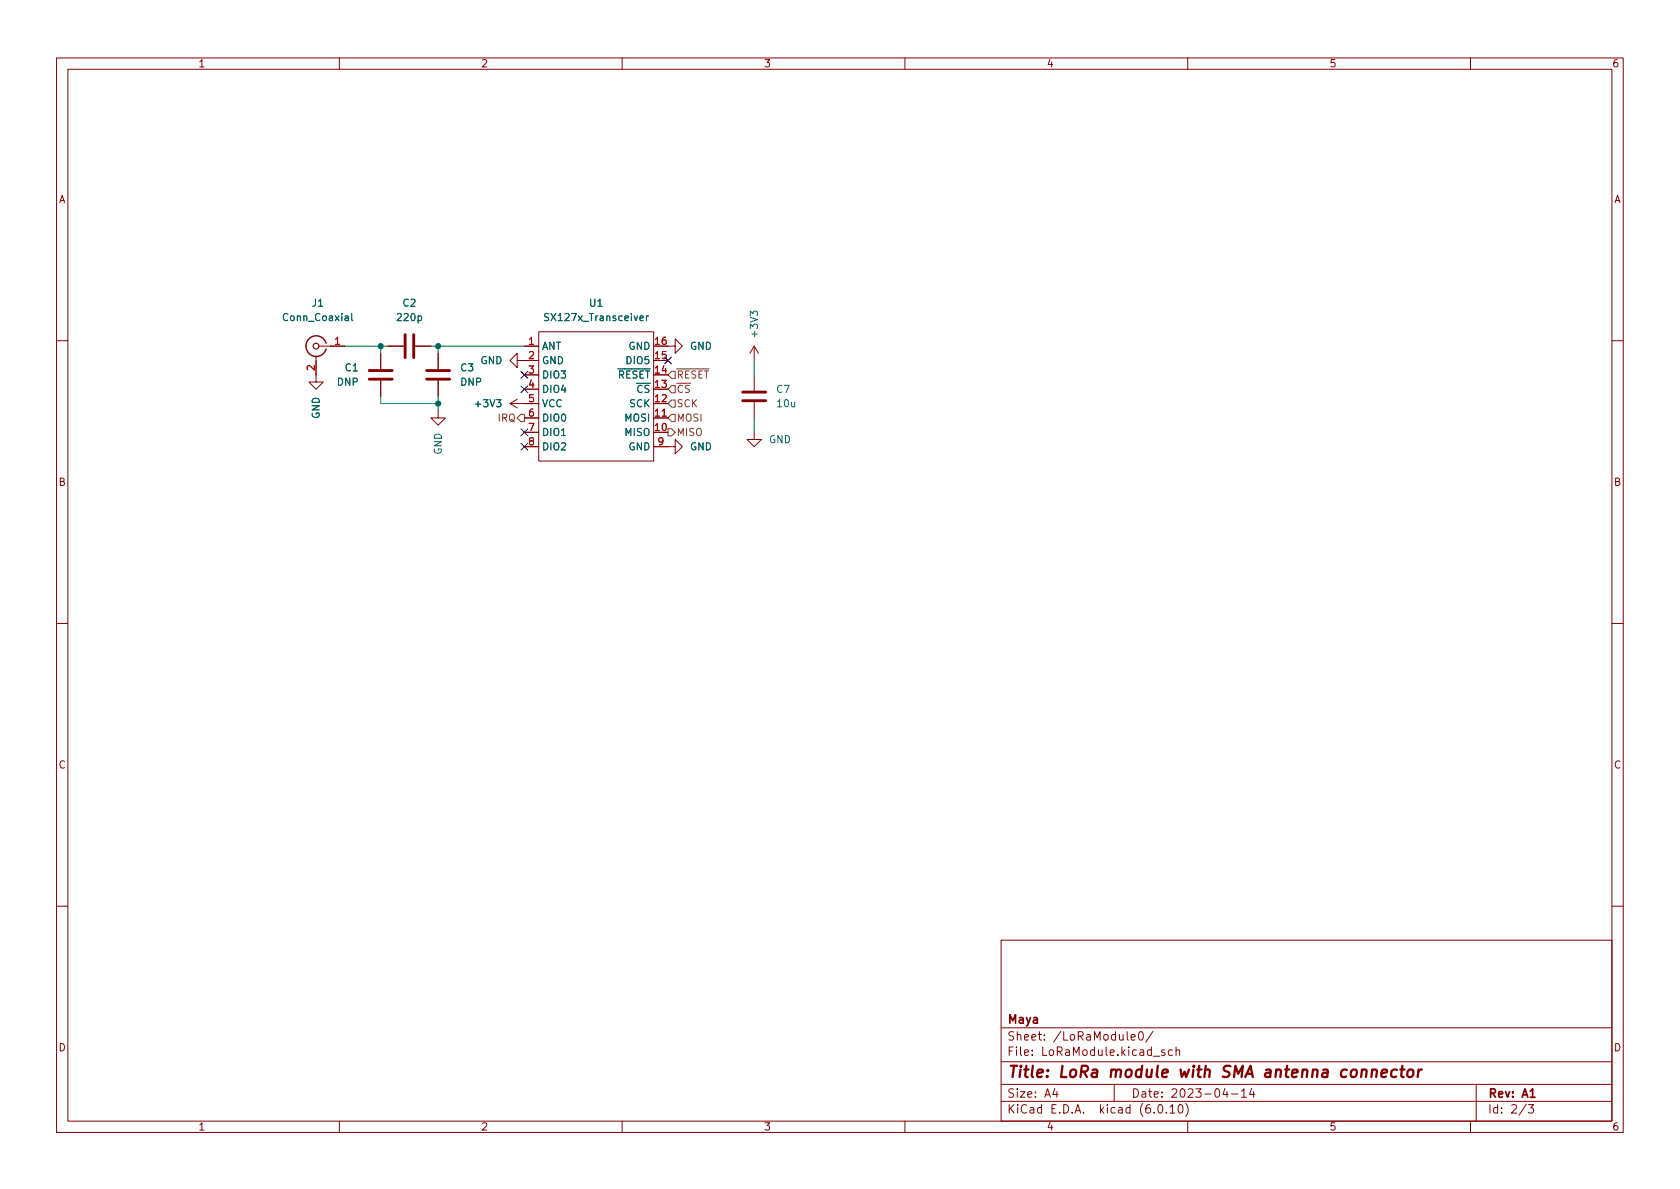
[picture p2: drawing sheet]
<svg xmlns="http://www.w3.org/2000/svg" width="297mm" height="210mm" viewBox="0 0 297 210" stroke-linecap="round" stroke-linejoin="round" font-family="sans-serif">
<g fill="none" stroke="#840000" stroke-width=".18">
<path d="M10 10.2h277v190.1h-277zM12 12.2h273v186.1h-273zM60 10.2v2M110 10.2v2M160 10.2v2M210 10.2v2M260 10.2v2M95.2 58.7h20.4v22.8h-20.4zM10 60.2h2M55.9 63v4.6h1.2l-1.2 1.2-1.3-1.2h1.3M56.4 61.2h4.6M67.3 62.5v2.8"/>
<path d="M67.3 67.3v2.8M68.6 61.2h2.8M73.4 61.2h2.8M77.5 72.6v1.3h1.2l-1.2 1.3-1.3-1.3h1.3M77.5 62.5v2.8M77.5 67.3v2.8M90.2 71.4h5M90.2 71.4l1.2 .7M91.4 63.7v-1.2l-1.2 1.2 1.2 1.3v-1.3h3.8M91.4 70.6l-1.2 .8M92.7 61.2h2.5M92.7 73.9h2.5"/>
<path d="M92.7 66.3h2.5M92.7 68.8h2.5M92.7 76.4h2.5M92.7 79h2.5M115.6 79h3.8v-1.3l1.2 1.3-1.2 1.3v-1.3M115.6 73.9h2.5M118.1 61.2h1.3v-1.3l1.2 1.3-1.2 1.3v-1.3M133.3 76.4v1.3h1.3l-1.3 1.3-1.2-1.3h1.2M133.3 61.2l-.7 1.3M133.3 61.2v2.5M133.3 66.3v2.8M133.3 71.1v2.8"/>
<path d="M133.3 61.2l.8 1.3M285 60.2h2M10 110.2h2M285 110.2h2M10 160.2h2M177 166.3h108v32h-108zM285 160.2h2M60 198.3v2M110 198.3v2M160 198.3v2M177 194.8h108M177 191.8h108"/>
<path d="M177 187.8h108M177 181.8h108M186.5 192.5l-.4 1h1M186.9 193v1M197 191.8v3M200 183.4l.7-.1-.1-.3-.4-.1-.2 .2 .1 .8h.5M201.4 182.6l.2-.2a.81 .81 0 0 1 .6 .7 .81 .81 0 0 1-.3 .8h-.1a.81 .81 0 0 1-.4-1.3zM203.9 182.4l-1.3 1.9M203.9 186.8h1.2M204.9 195.4l.2-.1a.81 .81 0 0 1 .6 .7 .81 .81 0 0 1-.3 .8h-.2a.81 .81 0 0 1-.6-.6 .81 .81 0 0 1 .3-.8zM205.9 185.7l-.3-.1-.2 .2v.3l.5 .1v.4h-.5M206.2 196.7v.1"/>
<path d="M206.9 195.8l.4-.5v1.5M206.9 196.8h.8M207.3 185.7l-.4-.1-.3 .3v.4l.1 .3h.6M207.9 185.8l.2-.2 .4 .1 .1 .9M207.9 185.1v1.5M208.5 195.4l.1-.1a.81 .81 0 0 1 .6 .7 .81 .81 0 0 1-.3 .8h-.1a.81 .81 0 0 1-.6-.6 .81 .81 0 0 1 .3-.8zM209.6 195.1a1.72 1.72 0 0 1 0 2.3M210 198.3v2M216.6 192.5l-.4 1h.9M216.9 193v1M217.7 193.5h1.2M219.5 193l.4-.5v1.5"/>
<path d="M219.5 194h.9M221.3 192.5l-.4 1h1M221.6 193v1M260 198.3v2M261 191.8v6.5M269.9 195.3l-1.3 1.9M270.2 195.3h1l-.6 .6 .5 .1v.7l-.2 .1h-.5l-.2-.1"/>
</g>
<path d="M270.6 194h.8" fill="none" stroke="#840000" stroke-width=".3"/>
<path d="M242.6 189.3a.49 .49 0 0 1 .9 .1l-.2 1.1M244.3 189.8l.9-.2v-.4l-.2-.1-.6 .1-.2 1 .3 .3 .5-.1M247 189.2a.66 .66 0 0 0-1 .3l-.1 .6 .2 .3 .2 .1 .6-.1M247.6 189.1h.7M248 188.5l-.3 1.7 .1 .2 .4 .1M249 189.3a.52 .52 0 0 1 .5-.2 .52 .52 0 0 1 .4 .4l-.1 .6a.55 .55 0 0 1-.5 .4 .55 .55 0 0 1-.5-.4zM250.8 189.1l-.1 1.4M251.4 189.1l-.4 .1-.2 .3" fill="none" stroke="#840000" stroke-width=".4"/>
<path d="M71.6 59.2v4M73.2 59.2v4M65.3 65.5h4M65.3 67.1h4M75.4 65.5h4.1M75.4 67.1h4.1M131.3 70.9h4.1M131.3 69.3h4.1" fill="none" stroke="#840000" stroke-width=".51"/>
<path d="M62.2 55.4v1.1l.2 .2M114.3 55.9v.8M114.7 55.9l-.4 .2" fill="none" stroke="#006464" stroke-width=".18"/>
<path d="M57.7 60.7a1.81 1.81 0 0 0-2.8-1 1.81 1.81 0 0 0 0 3 1.81 1.81 0 0 0 2.8-1" fill="none" stroke="#840000" stroke-width=".25"/>
<circle cx="55.9" cy="61.2" r=".51" fill="none" stroke="#840000" stroke-width=".2"/>
<path d="M91.4 73.9l.7-.6h.6v1.2h-.6zM118.1 66.3l.6-.6h.7v1.2h-.7zM118.1 71.4l.6-.7h.7v1.3h-.7zM118.1 75.8h.6l.7 .6-.7 .7h-.6zM118.7 73.3h.7v1.2h-.7l-.6-.6zM118.7 68.2h.7v1.3h-.7l-.6-.7z" fill="none" stroke="#725600" stroke-width=".18"/>
<path d="M61 61.2h7.6M67.3 61.2v1.3M67.3 70.1v1.3h10.2M76.2 61.2h16.5M77.5 61.2v1.3M77.5 70.1v2.5M133.3 63.7v2.6M133.3 73.9v2.5" fill="none" stroke="#009600" stroke-width=".18"/>
<path d="M92.1 65.7l1.2 1.2M92.1 78.4l1.2 1.2M92.1 75.8l1.2 1.3M92.1 68.2l1.2 1.2M93.3 65.7l-1.2 1.2M93.3 78.4l-1.2 1.2M93.3 75.8l-1.2 1.3M93.3 68.2l-1.2 1.2M117.5 63.1l1.2 1.3M118.7 63.1l-1.2 1.3" fill="none" stroke="#000084" stroke-width=".18"/>
<g fill="#009600" stroke="#009600" stroke-width=".18">
<circle cx="77.5" cy="71.4" r=".46"/>
<circle cx="67.3" cy="61.2" r=".46"/>
<circle cx="77.5" cy="61.2" r=".46"/>
</g>
<text font-size="2.8" fill="#840000" x="178" y="190.6">Title: LoRa module with SMA antenna connector</text>
<g font-size="2.1" fill="#840000">
<text x="178" y="184">Sheet: /LoRaModule0/</text>
<text x="178" y="181">Maya</text>
<text x="178" y="186.7">File: LoRaModule.kicad_sch</text>
<text x="178" y="196.9">KiCad E.D.A. kicad (6.0.10)</text>
<text x="178" y="194.1">Size: A4</text>
<text x="200" y="194.1">Date: 2023-04-14</text>
<text x="263" y="194.1">Rev: A1</text>
<text x="263" y="196.9">Id: 2/3</text>
</g>
<g font-size="1.8" fill="#840000">
<text x="35" y="11.9">1</text>
<text x="85" y="11.9">2</text>
<text x="135" y="11.9">3</text>
<text x="185" y="11.9">4</text>
<text x="235" y="11.9">5</text>
<text x="285" y="11.9">6</text>
<text x="10.3" y="35.9">A</text>
<text x="285.3" y="35.9">A</text>
<text x="10.3" y="85.9">B</text>
<text x="285.3" y="85.9">B</text>
<text x="10.3" y="135.9">C</text>
<text x="285.3" y="135.9">C</text>
<text x="10.3" y="185.9">D</text>
<text x="285.3" y="185.9">D</text>
<text x="35" y="199.9">1</text>
<text x="85" y="199.9">2</text>
<text x="135" y="199.9">3</text>
<text x="185" y="199.9">4</text>
<text x="235" y="199.9">5</text>
<text x="285" y="199.9">6</text>
</g>
<g font-size="1.8" fill="#006464">
<text x="50.3" y="56.8">Conn_Coaxial</text>
<text x="55.2" y="54.2">J1</text>
<text x="70.4" y="56.8">220p</text>
<text x="71.3" y="54.2">C2</text>
<text x="96.8" y="56.8">SX127x_Transceiver</text>
<text x="104.3" y="54.2">U1</text>
<text x="134" y="59.4" transform="rotate(-90 134 59.4)">+3V3</text>
<text x="61.1" y="65.7">C1</text>
<text x="81.5" y="65.7">C3</text>
<text x="84.9" y="64.4">GND</text>
<text x="95.8" y="61.8">ANT</text>
<text x="95.8" y="64.4">GND</text>
<text x="110.9" y="64.4">DIO5</text>
<text x="111.1" y="61.8">GND</text>
<text x="122" y="61.8">GND</text>
<text x="59.6" y="68.2">DNP</text>
<text x="81.4" y="68.2">DNP</text>
<text x="95.8" y="66.9">DIO3</text>
<text x="95.8" y="69.5">DIO4</text>
<text x="107.8" y="66.9">~{RESET}</text>
<text x="111.2" y="69.5">~{CS}</text>
<text x="137.3" y="69.5">C7</text>
<text x="56.5" y="74.1" transform="rotate(-90 56.5 74.1)">GND</text>
<text x="84.2" y="72">+3V3</text>
<text x="95.8" y="72">VCC</text>
<text x="95.8" y="74.5">DIO0</text>
<text x="95.8" y="77.1">DIO1</text>
<text x="110.5" y="77.1">MISO</text>
<text x="110.5" y="74.5">MOSI</text>
<text x="111.3" y="72">SCK</text>
<text x="137.5" y="72">10u</text>
<text x="78.1" y="80.4" transform="rotate(-90 78.1 80.4)">GND</text>
<text x="95.8" y="79.6">DIO2</text>
<text x="111.1" y="79.6">GND</text>
<text x="122" y="79.6">GND</text>
<text x="135.9" y="78.4">GND</text>
</g>
<g font-size="1.8" fill="#a90000">
<text x="55.6" y="65.5" transform="rotate(-90 55.6 65.5)">2</text>
<text x="59.2" y="61">1</text>
<text x="93.5" y="61">1</text>
<text x="93.5" y="63.5">2</text>
<text x="115.9" y="63.5">15</text>
<text x="115.9" y="61">16</text>
<text x="93.5" y="66">3</text>
<text x="93.5" y="68.6">4</text>
<text x="93.5" y="71.1">5</text>
<text x="115.9" y="71.1">12</text>
<text x="115.9" y="68.6">13</text>
<text x="115.9" y="66">14</text>
<text x="93.5" y="73.7">6</text>
<text x="93.5" y="76.2">7</text>
<text x="115.9" y="76.2">10</text>
<text x="115.9" y="73.7">11</text>
<text x="93.5" y="78.7">8</text>
<text x="116.3" y="78.7">9</text>
</g>
<g font-size="1.8" fill="#725600">
<text x="119.6" y="66.9">~{RESET}</text>
<text x="119.6" y="69.5">~{CS}</text>
<text x="88.1" y="74.5">IRQ</text>
<text x="119.6" y="74.5">MOSI</text>
<text x="119.6" y="72">SCK</text>
<text x="119.6" y="77.1">MISO</text>
</g>
</svg>
